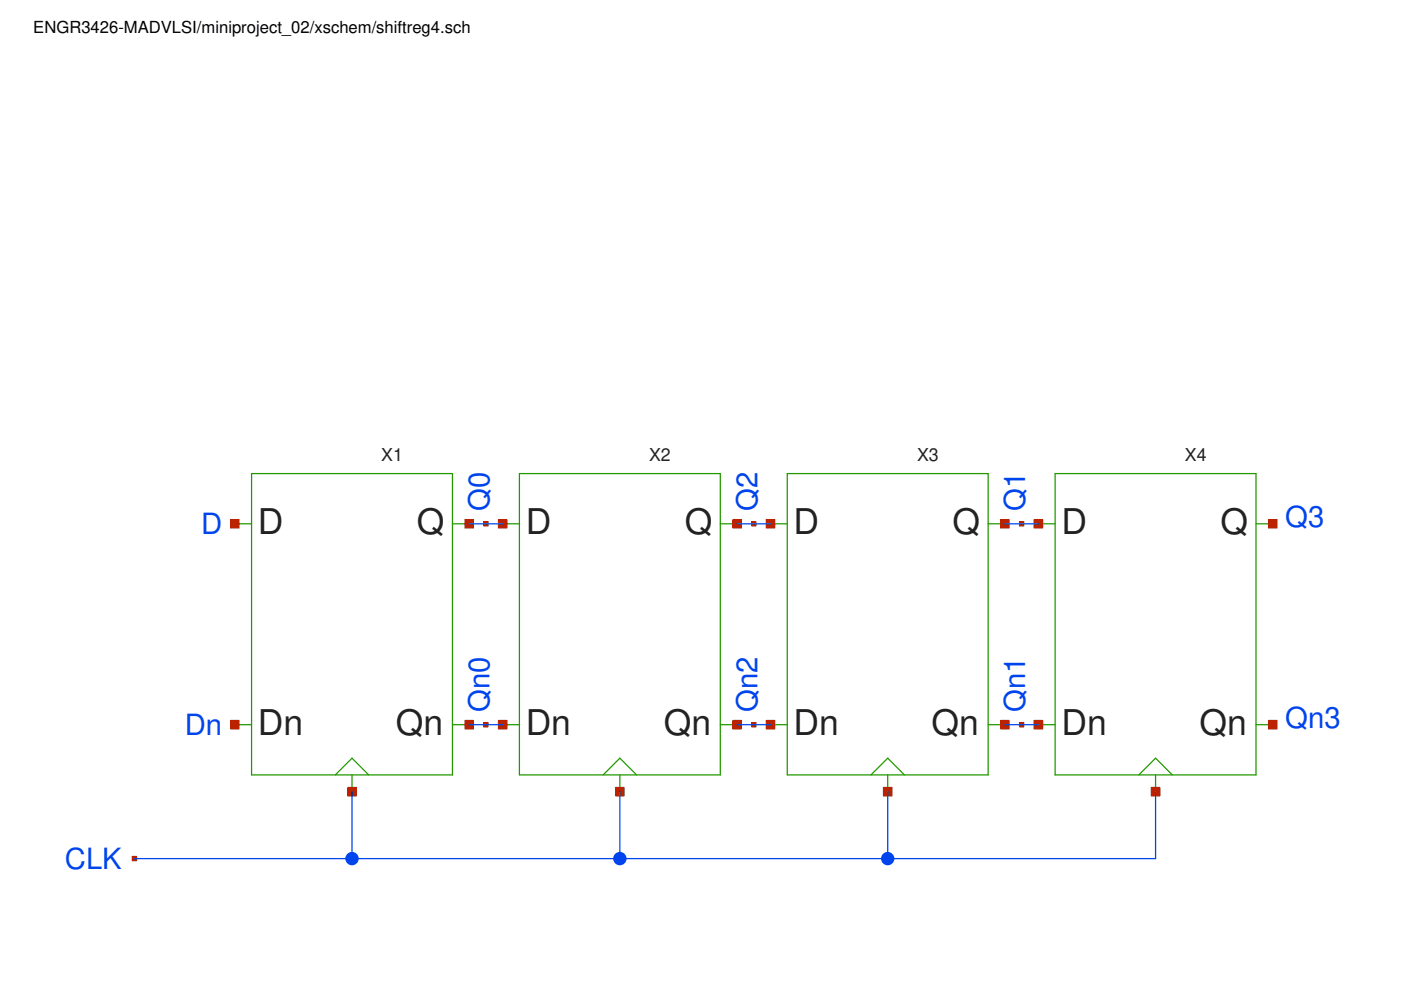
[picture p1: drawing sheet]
<svg xmlns="http://www.w3.org/2000/svg" width="297mm" height="210mm" viewBox="0 0 297 210" stroke-linecap="round" stroke-linejoin="round" font-family="sans-serif">
<g fill="none" stroke="#229800" stroke-width=".27">
<path d="M49.8 111.1h3.5M53.3 100.4h42.6v63.9h-42.6zM95.9 111.1h3.6M106.6 111.1h3.5M110.1 100.4h42.6v63.9h-42.6zM152.7 111.1h3.6M163.4 111.1h3.5M166.9 100.4h42.6v63.9h-42.6zM209.5 111.1h3.6M220.2 111.1h3.5M223.7 100.4h42.6v63.9h-42.6zM266.3 111.1h3.5"/>
<path d="M49.8 153.7h3.5M95.9 153.7h3.6M106.6 153.7h3.5M152.7 153.7h3.6M163.4 153.7h3.5M209.5 153.7h3.6M220.2 153.7h3.5M266.3 153.7h3.5M71.1 164.3l3.5-3.6 3.6 3.6M74.6 164.3v3.5M127.9 164.3l3.5-3.6 3.6 3.6M131.4 164.3v3.5"/>
<path d="M184.7 164.3l3.5-3.6 3.6 3.6M188.2 164.3v3.5M241.5 164.3l3.5-3.6 3.6 3.6M245 164.3v3.5"/>
</g>
<path d="M48.9 110.2h1.8v1.7h-1.8z" fill="none" stroke="#ba2200" stroke-width=".27"/>
<path d="M48.9 110.2h1.8v1.7h-1.8z" fill="#ba2200"/>
<path d="M98.6 110.2h1.8v1.7h-1.8z" fill="none" stroke="#ba2200" stroke-width=".27"/>
<path d="M98.6 110.2h1.8v1.7h-1.8z" fill="#ba2200"/>
<path d="M48.9 152.8h1.8v1.7h-1.8z" fill="none" stroke="#ba2200" stroke-width=".27"/>
<path d="M48.9 152.8h1.8v1.7h-1.8z" fill="#ba2200"/>
<path d="M98.6 152.8h1.8v1.7h-1.8z" fill="none" stroke="#ba2200" stroke-width=".27"/>
<path d="M98.6 152.8h1.8v1.7h-1.8z" fill="#ba2200"/>
<path d="M73.7 167h1.8v1.7h-1.8z" fill="none" stroke="#ba2200" stroke-width=".27"/>
<path d="M73.7 167h1.8v1.7h-1.8z" fill="#ba2200"/>
<path d="M28 181.6h.9v.9h-.9z" fill="none" stroke="#ba2200" stroke-width=".27"/>
<path d="M28 181.6h.9v.9h-.9z" fill="#ba2200"/>
<path d="M49.3 110.6h.9v.9h-.9z" fill="none" stroke="#ba2200" stroke-width=".27"/>
<path d="M49.3 110.6h.9v.9h-.9z" fill="#ba2200"/>
<path d="M269.4 110.6h.9v.9h-.9z" fill="none" stroke="#ba2200" stroke-width=".27"/>
<path d="M269.4 110.6h.9v.9h-.9z" fill="#ba2200"/>
<path d="M105.7 110.2h1.8v1.7h-1.8z" fill="none" stroke="#ba2200" stroke-width=".27"/>
<path d="M105.7 110.2h1.8v1.7h-1.8z" fill="#ba2200"/>
<path d="M155.4 110.2h1.8v1.7h-1.8z" fill="none" stroke="#ba2200" stroke-width=".27"/>
<path d="M155.4 110.2h1.8v1.7h-1.8z" fill="#ba2200"/>
<path d="M105.7 152.8h1.8v1.7h-1.8z" fill="none" stroke="#ba2200" stroke-width=".27"/>
<path d="M105.7 152.8h1.8v1.7h-1.8z" fill="#ba2200"/>
<path d="M155.4 152.8h1.8v1.7h-1.8z" fill="none" stroke="#ba2200" stroke-width=".27"/>
<path d="M155.4 152.8h1.8v1.7h-1.8z" fill="#ba2200"/>
<path d="M130.5 167h1.8v1.7h-1.8z" fill="none" stroke="#ba2200" stroke-width=".27"/>
<path d="M130.5 167h1.8v1.7h-1.8z" fill="#ba2200"/>
<path d="M162.5 110.2h1.8v1.7h-1.8z" fill="none" stroke="#ba2200" stroke-width=".27"/>
<path d="M162.5 110.2h1.8v1.7h-1.8z" fill="#ba2200"/>
<path d="M212.2 110.2h1.7v1.7h-1.7z" fill="none" stroke="#ba2200" stroke-width=".27"/>
<path d="M212.2 110.2h1.7v1.7h-1.7z" fill="#ba2200"/>
<path d="M162.5 152.8h1.8v1.7h-1.8z" fill="none" stroke="#ba2200" stroke-width=".27"/>
<path d="M162.5 152.8h1.8v1.7h-1.8z" fill="#ba2200"/>
<path d="M212.2 152.8h1.7v1.7h-1.7z" fill="none" stroke="#ba2200" stroke-width=".27"/>
<path d="M212.2 152.8h1.7v1.7h-1.7z" fill="#ba2200"/>
<path d="M187.3 167h1.8v1.7h-1.8z" fill="none" stroke="#ba2200" stroke-width=".27"/>
<path d="M187.3 167h1.8v1.7h-1.8z" fill="#ba2200"/>
<path d="M219.3 110.2h1.7v1.7h-1.7z" fill="none" stroke="#ba2200" stroke-width=".27"/>
<path d="M219.3 110.2h1.7v1.7h-1.7z" fill="#ba2200"/>
<path d="M269 110.2h1.7v1.7h-1.7z" fill="none" stroke="#ba2200" stroke-width=".27"/>
<path d="M269 110.2h1.7v1.7h-1.7z" fill="#ba2200"/>
<path d="M219.3 152.8h1.7v1.7h-1.7z" fill="none" stroke="#ba2200" stroke-width=".27"/>
<path d="M219.3 152.8h1.7v1.7h-1.7z" fill="#ba2200"/>
<path d="M269 152.8h1.7v1.7h-1.7z" fill="none" stroke="#ba2200" stroke-width=".27"/>
<path d="M269 152.8h1.7v1.7h-1.7z" fill="#ba2200"/>
<path d="M244.1 167h1.8v1.7h-1.8z" fill="none" stroke="#ba2200" stroke-width=".27"/>
<path d="M244.1 167h1.8v1.7h-1.8z" fill="#ba2200"/>
<path d="M269.4 153.2h.9v.9h-.9z" fill="none" stroke="#ba2200" stroke-width=".27"/>
<path d="M269.4 153.2h.9v.9h-.9z" fill="#ba2200"/>
<path d="M102.6 110.6h.9v.9h-.9z" fill="none" stroke="#ba2200" stroke-width=".27"/>
<path d="M102.6 110.6h.9v.9h-.9z" fill="#ba2200"/>
<path d="M102.6 153.2h.9v.9h-.9z" fill="none" stroke="#ba2200" stroke-width=".27"/>
<path d="M102.6 153.2h.9v.9h-.9z" fill="#ba2200"/>
<path d="M159.4 110.6h.9v.9h-.9z" fill="none" stroke="#ba2200" stroke-width=".27"/>
<path d="M159.4 110.6h.9v.9h-.9z" fill="#ba2200"/>
<path d="M159.4 153.2h.9v.9h-.9z" fill="none" stroke="#ba2200" stroke-width=".27"/>
<path d="M159.4 153.2h.9v.9h-.9z" fill="#ba2200"/>
<path d="M216.2 110.6h.9v.9h-.9z" fill="none" stroke="#ba2200" stroke-width=".27"/>
<path d="M216.2 110.6h.9v.9h-.9z" fill="#ba2200"/>
<path d="M216.2 153.2h.9v.9h-.9z" fill="none" stroke="#ba2200" stroke-width=".27"/>
<path d="M216.2 153.2h.9v.9h-.9z" fill="#ba2200"/>
<path d="M49.3 153.2h.9v.9h-.9z" fill="none" stroke="#ba2200" stroke-width=".27"/>
<path d="M49.3 153.2h.9v.9h-.9z" fill="#ba2200"/>
<path d="M99.5 111.1h7.1M156.3 111.1h7.1M213.1 111.1h7.1M99.5 153.7h7.1M156.3 153.7h7.1M213.1 153.7h7.1M74.6 167.8v14.2M131.4 167.8v14.2M188.2 167.8v14.2M245 167.8v14.2h-216.5" fill="none" stroke="#0044ed" stroke-width=".27"/>
<g fill="#0044ed">
<path d="M187.1 181.2a1.42 1.42 0 0 1 1.6-.5 1.42 1.42 0 0 1 .9 1.3h-1.4h1.4a1.42 1.42 0 0 1-1.8 1.4 1.42 1.42 0 0 1-.7-2.2z"/>
<path d="M130.6 180.9a1.42 1.42 0 0 1 1.5-.1 1.42 1.42 0 0 1 .7 1.2h-1.4h1.4a1.42 1.42 0 0 1-2 1.3 1.42 1.42 0 0 1-.2-2.4z"/>
<path d="M73.8 180.9a1.42 1.42 0 0 1 1.5-.1 1.42 1.42 0 0 1 .8 1.2h-1.5h1.5a1.42 1.42 0 0 1-2.1 1.3 1.42 1.42 0 0 1-.2-2.4z"/>
</g>
<g font-size="7.5" fill="#222">
<text x="54.7" y="113.1">D</text>
<text x="88.4" y="113.1">Q</text>
<text x="111.5" y="113.1">D</text>
<text x="145.2" y="113.1">Q</text>
<text x="168.2" y="113.1">D</text>
<text x="202" y="113.1">Q</text>
<text x="225" y="113.1">D</text>
<text x="258.8" y="113.1">Q</text>
<text x="54.7" y="155.7">Dn</text>
<text x="84" y="155.7">Qn</text>
<text x="111.5" y="155.7">Dn</text>
<text x="140.7" y="155.7">Qn</text>
<text x="168.2" y="155.7">Dn</text>
<text x="197.5" y="155.7">Qn</text>
<text x="225" y="155.7">Dn</text>
<text x="254.3" y="155.7">Qn</text>
</g>
<g font-size="6.2" fill="#0044ed">
<text x="42.6" y="113.2">D</text>
<text x="103.8" y="108.4" transform="rotate(-90 103.8 108.4)">Q0</text>
<text x="160.6" y="108.4" transform="rotate(-90 160.6 108.4)">Q2</text>
<text x="217.4" y="108.4" transform="rotate(-90 217.4 108.4)">Q1</text>
<text x="272.5" y="111.8">Q3</text>
<text x="39.2" y="155.8">Dn</text>
<text x="103.8" y="151" transform="rotate(-90 103.8 151)">Qn0</text>
<text x="160.6" y="151" transform="rotate(-90 160.6 151)">Qn2</text>
<text x="217.4" y="151" transform="rotate(-90 217.4 151)">Qn1</text>
<text x="272.5" y="154.4">Qn3</text>
<text x="13.8" y="184.2">CLK</text>
</g>
<g font-size="3.8" fill="#222">
<text x="80.8" y="97.7">X1</text>
<text x="137.6" y="97.7">X2</text>
<text x="194.4" y="97.7">X3</text>
<text x="251.2" y="97.7">X4</text>
</g>
<text font-size="3.5" x="7.1" y="7.1">ENGR3426-MADVLSI/miniproject_02/xschem/shiftreg4.sch</text>
</svg>
